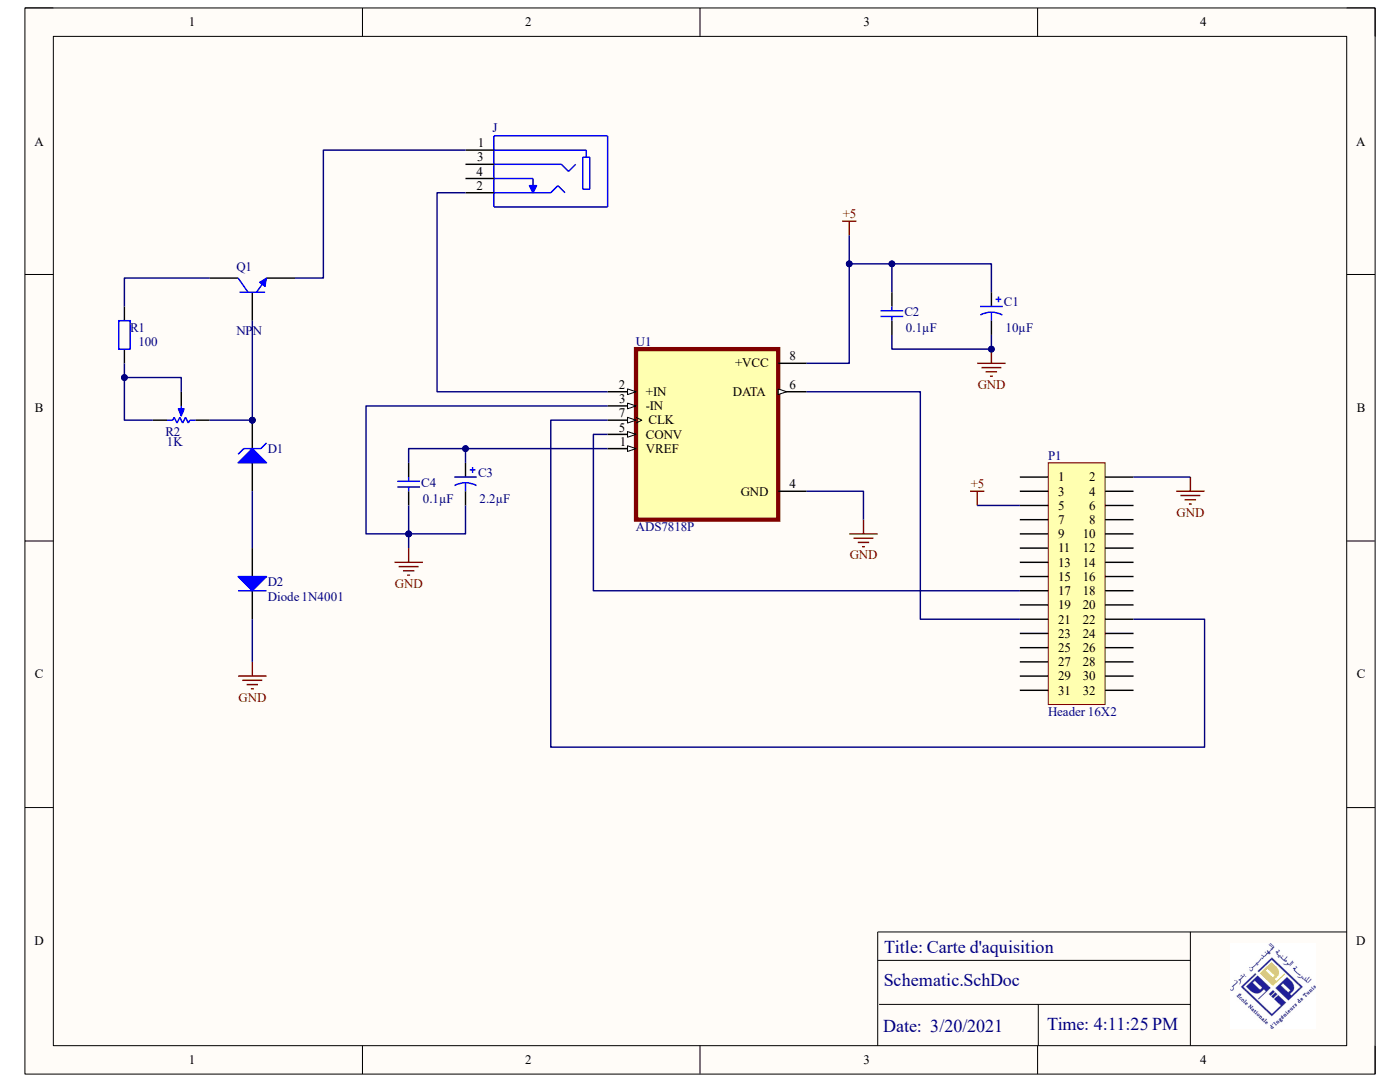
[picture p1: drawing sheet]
# Altium schematic sheet Schematic.SchDoc
size A

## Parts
C1  value 10µF  [RB7.6-15]  (hidden comment: Cap Pol1)
C2  value 0.1µF  [RAD-0.3]  (hidden comment: Cap)
C3  value 2.2µF  [RB7.6-15]  (hidden comment: Cap Pol1)
C4  value 0.1µF  [RAD-0.3]  (hidden comment: Cap)
D1  D Zener  [DIODE-0.7]  (value not drawn)
D2  Diode 1N4001  [DO-41]
J  SJ1-3534N  [CUI_SJ1-3534N]  (value not drawn)
P1  Header 16X2  [HDR2X16]
Q1  NPN  [TO-226-AA]
R1  value 100  [AXIAL-0.4]  (hidden comment: Res2)
R2  value 1K  [VR5]  (hidden comment: RPot)
U1  ADS7818P  [DIP794W45P254L959H508Q8]

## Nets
+5: C1.1 C2.2 P1.5 U1.8(+VCC)
GND: C1.2 C2.1 C3.2 C4.1 D2.2(K) P1.2 U1.3(-IN) U1.4(GND)
NetC3_1: C3.1 C4.2 U1.1(VREF)
NetD1_1: D1.1(A) D2.1(A)
NetD1_2: D1.2(K) Q1.2(B) R2.1(TOP)
NetJ_1: J.1 Q1.3(E)
NetJ_2: J.2 U1.2(+IN)
NetP1_17: P1.17 U1.5(CONV)
NetP1_21: P1.21 U1.6(DATA)
NetP1_22: P1.22 U1.7(CLK)
NetQ1_1: Q1.1(C) R1.2
NetR1_1: R1.1 R2.2(BOT) R2.3(TAP)

Not connected (* = marked no-connect by the designer): J 3 4; P1 1 3 4 6 7 8 9 10 11 12 13 14 15 16 18 19 20 23 24 25 26 27 28 29 30 31 32

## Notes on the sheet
- Title: Carte d'aquisition
- Date:
- Time:
